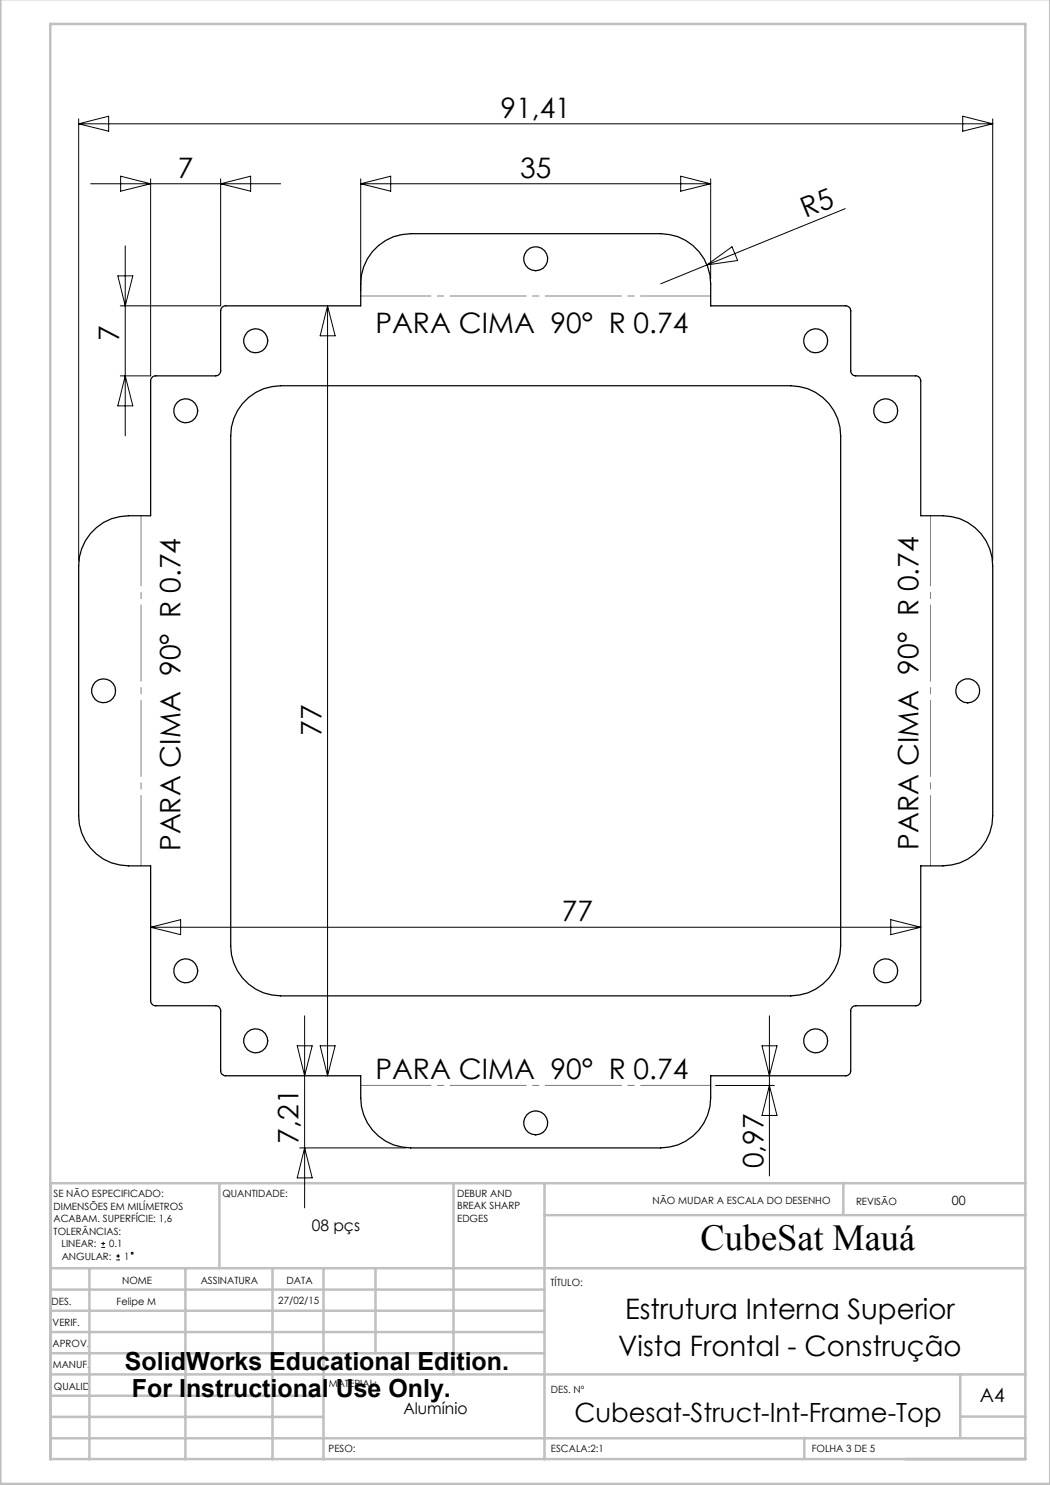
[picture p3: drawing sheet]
<svg xmlns="http://www.w3.org/2000/svg" width="210mm" height="297mm" viewBox="0 0 210 297" stroke-linecap="round" stroke-linejoin="round" font-family="sans-serif">
<g fill="none" stroke="#000" stroke-width=".2">
<path d="M15.7 23.8v88.4M15.7 24.8h182.8M15.7 24.8l6-1.6v3zM18.1 36.8h38M24.1 35.2l6 1.6-6 1.4zM30.1 35.8v39.4h-6M44.1 35.8v25.4h-20M44.1 36.8l6-1.6v3zM72.1 36.8h70M72.1 35.8v22.4M72.1 36.8l6-1.6v3zM136.1 35.2l6 1.6-6 1.4z"/>
<path d="M142.1 35.8v20M192.5 23.2l6 1.6-6 1.4zM198.5 23.8v88.4M23.6 55.2h3l-1.6 6zM25 49.2v38M141.4 53l-9.2 3.8M141.4 53l5-3.6 1.1 2.7zM169.1 41.7l-27.7 11.3M25 75.2l1.6 6h-3zM65.5 61.2v154M65.5 61.2l1.5 6h-3zM30.1 185.5h154"/>
<path d="M30.1 185.5l6-1.6v3zM178.2 183.9l5.9 1.6-5.9 1.4zM59.4 209.2h3l-1.5 6zM60.9 203.2v38.4M64 209.2h3l-1.5 6zM143.1 217.1h11.8M152.4 209.2h3l-1.5 6zM153.9 203.2v32M153.9 217.1l1.5 6h-3zM59.9 229.6h21.2M60.9 229.6l1.5 6h-3zM20.2 249.5h.8"/>
<path d="M20.2 248.7h.8M20.6 248.4v.7M23.2 252h.8M23.2 251.2h.8M23.6 250.8v.8"/>
<circle cx="26.4" cy="250.6" r=".19"/>
</g>
<path d="M142.2 59.2h-70M28.2 103.1v70M186.1 173.1v-70M72.2 217.1h70" fill="none" stroke="#808080" stroke-width=".2" stroke-dasharray="15.2 1.3 1.3 1.3" stroke-dashoffset="1.2"/>
<g fill="none" stroke="#c0c0c0" stroke-width=".5">
<path d="M.1 -.1v296.9h209.9v-296.9M10.1 4.8h195v287h-195zM43.9 236.6v17M90.7 236.6v38.3M108.9 236.6v55.3M168.7 236.6v6.3M205.1 236.6h-195v55.3M10.1 253.6h195M10.1 257.9h98.8M17.9 253.6v38.3M37.1 253.6v38.3M54.5 253.6v38.3"/>
<path d="M64.7 253.6v38.3M75.1 253.6v17M108.9 243h96.2M10.1 270.6h98.8M10.1 266.4h98.8M10.1 262.1h98.8M10.1 279.1h54.6M10.1 274.9h195M192.1 274.8v12.7M10.1 287.7h195M10.1 283.4h54.6M160.9 287.5v4.3"/>
<path d="M192.1 283.3h13"/>
</g>
<g fill="none" stroke="#000" stroke-width=".25">
<path d="M44.4 61.5l.5-.3h27.2v-4.4a10 10 0 0 1 10-10.1h50.1a10 10 0 0 1 9.9 10.1v4.4h27a1.02 1.02 0 0 1 1 1v12a1.02 1.02 0 0 0 1 1h12a1.02 1.02 0 0 1 1 1v26.9h4.5a10 10 0 0 1 9.9 10.1v50a10 10 0 0 1-9.9 10h-4.5v27a1.02 1.02 0 0 1-1 1h-12a1.02 1.02 0 0 0-1 1v12a1.02 1.02 0 0 1-1 1h-27v4.4a10 10 0 0 1-9.9 10h-50.1a10 10 0 0 1-10-10v-4.4h-27a.96 .96 0 0 1-1-1v-12a1.02 1.02 0 0 0-1-1h-11.9a1.02 1.02 0 0 1-1.1-1v-27h-4.4a10 10 0 0 1-10-10v-50a10 10 0 0 1 10-10.1h4.4v-26.9a1.02 1.02 0 0 1 1.1-1h11.9a1.02 1.02 0 0 0 1-1v-12zM48.5 80.7a10 10 0 0 1 7.6-3.6h102.1a10 10 0 0 1 9.9 10.1v102a10 10 0 0 1-9.9 10h-102.1a10 10 0 0 1-10-10v-102a10 10 0 0 1 2.4-6.5z"/>
<circle cx="107.1" cy="51.8" r="2.39"/>
<circle cx="51.1" cy="68.2" r="2.41"/>
<circle cx="163.1" cy="68.2" r="2.39"/>
<circle cx="37.1" cy="82.2" r="2.4"/>
<circle cx="177.1" cy="82.2" r="2.39"/>
<circle cx="20.7" cy="138.2" r="2.4"/>
<circle cx="193.5" cy="138.2" r="2.42"/>
<circle cx="37.1" cy="194.2" r="2.4"/>
<circle cx="177.1" cy="194.2" r="2.39"/>
<circle cx="51.1" cy="208.2" r="2.42"/>
<circle cx="163.1" cy="208.2" r="2.4"/>
<circle cx="107.1" cy="224.6" r="2.39"/>
</g>
<text font-size="7.3" x="140.1" y="249.9">CubeSat Mauá</text>
<g font-size="5.6">
<text x="100.1" y="23.5">91,41</text>
<text x="35.6" y="35.5">7</text>
<text x="104" y="35.5">35</text>
<text x="161.1" y="43.7" transform="rotate(-22 161.1 43.7)">R5</text>
<text x="23.9" y="68.2" transform="rotate(-90 23.9 68.2)">7</text>
<text x="75.1" y="66.7">PARA CIMA 90° R 0.74</text>
<text x="64.3" y="147.2" transform="rotate(-90 64.3 147.2)">77</text>
<text x="36.1" y="170.2" transform="rotate(-90 36.1 170.2)">PARA CIMA 90° R 0.74</text>
<text x="183.7" y="169.9" transform="rotate(-90 183.7 169.9)">PARA CIMA 90° R 0.74</text>
<text x="112.4" y="184.2">77</text>
<text x="75.1" y="215.9">PARA CIMA 90° R 0.74</text>
<text x="59.7" y="228.7" transform="rotate(-90 59.7 228.7)">7,21</text>
<text x="152.7" y="233.6" transform="rotate(-90 152.7 233.6)">0,97</text>
<text x="125" y="263.7">Estrutura Interna Superior</text>
<text x="123.7" y="271.3">Vista Frontal - Construção</text>
</g>
<text font-size="5.3" x="114.9" y="284.3">Cubesat-Struct-Int-Frame-Top</text>
<g font-size="5">
<text x="25" y="273.9">SolidWorks Educational Edition.</text>
<text x="26.4" y="279.4">For Instructional Use Only.</text>
</g>
<text font-size="3.9" x="196" y="280.4">A4</text>
<g font-size="3.2">
<text x="62.3" y="246.3">08 pçs</text>
<text x="80.7" y="282.8">Alumínio</text>
</g>
<text font-size="2.5" x="190.4" y="240.9">00</text>
<g font-size="2">
<text x="10.7" y="239.5">SE NÃO ESPECIFICADO:</text>
<text x="44.5" y="239.5">QUANTIDADE:</text>
<text x="91.4" y="239.4">DEBUR AND</text>
<text x="10.7" y="242">DIMENSÕES EM MILÍMETROS</text>
<text x="10.7" y="244.5">ACABAM. SUPERFÍCIE: 1,6</text>
<text x="91.4" y="241.9">BREAK SHARP</text>
<text x="91.4" y="244.4">EDGES</text>
<text x="130.5" y="240.8">NÃO MUDAR A ESCALA DO DESENHO</text>
<text x="171.2" y="241">REVISÃO</text>
<text x="10.7" y="247">TOLERÂNCIAS:</text>
<text x="12.3" y="249.5">LINEAR:</text>
<text x="12.3" y="252">ANGULAR:</text>
<text x="21.8" y="249.5">0.1</text>
<text x="24.8" y="252">1</text>
<text x="24.4" y="256.9">NOME</text>
<text x="40.1" y="256.8">ASSINATURA</text>
<text x="57.3" y="256.8">DATA</text>
<text x="110.1" y="257.1">TÍTULO:</text>
<text x="10.3" y="260.9">DES.</text>
<text x="23.3" y="261">Felipe M</text>
<text x="55.7" y="260.8">27/02/15</text>
<text x="10.5" y="269.3">APROV.</text>
<text x="10.5" y="265.2">VERIF.</text>
<text x="10.6" y="273.6">MANUF.</text>
<text x="10.8" y="278">QUALID</text>
<text x="65.8" y="277.4">MATERIAL:</text>
<text x="110.2" y="278.5">DES. Nº</text>
<text x="65.7" y="290.4">PESO:</text>
<text x="110.2" y="290.5">ESCALA:2:1</text>
<text x="162.4" y="290.4">FOLHA 3 DE 5</text>
</g>
</svg>
